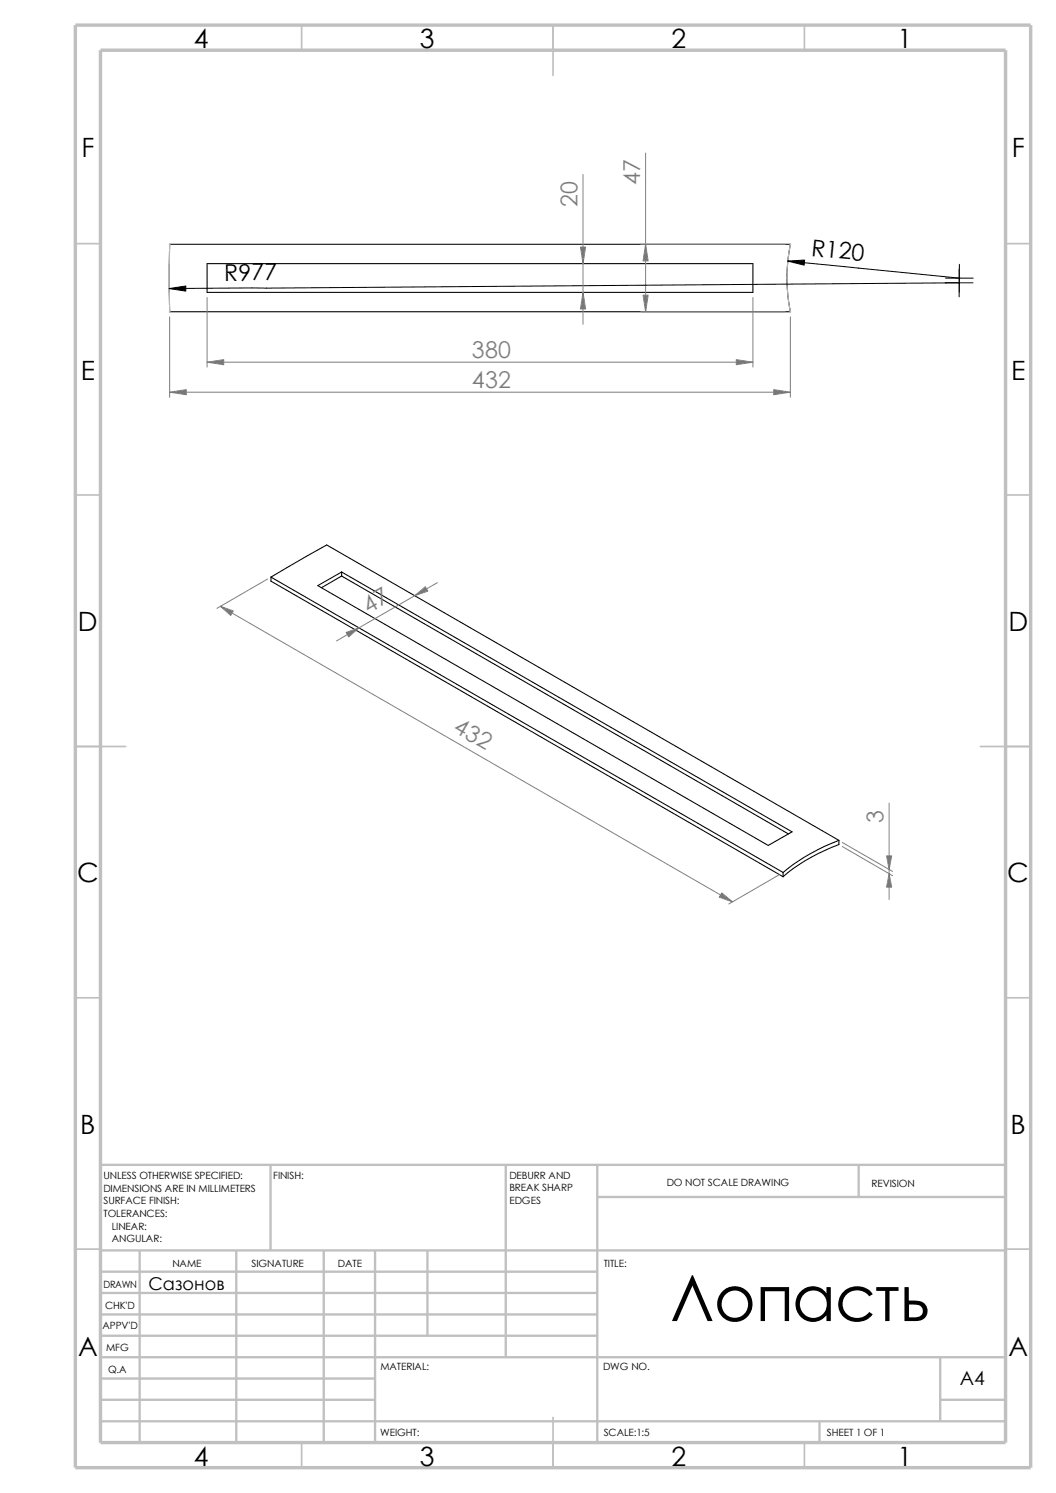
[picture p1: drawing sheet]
<svg xmlns="http://www.w3.org/2000/svg" width="210mm" height="297mm" viewBox="0 0 210 297" stroke-linecap="round" stroke-linejoin="round" font-family="sans-serif">
<g fill="none" stroke="#c0c0c0" stroke-width=".34">
<path d="M60 5v5M110 5v10M160 5v5M15 48.5h5M200 48.5h5M15 98.5h5M200 98.5h5M15 148.5h10M195 148.5h10M15 198.5h5M200 198.5h5M15 248.5h5"/>
<path d="M200 248.5h5M60 287v5M110 282v10M160 287v5"/>
</g>
<g fill="none" stroke="#c0c0c0" stroke-width=".47">
<path d="M53.8 231.7v17.1M100.6 231.7v38.3M118.8 238.1h81.2M118.8 231.7v55.3M170.8 231.7v6.4M200 231.7h-180v55.3M20 253h98.8M20 257.2h98.8M20 248.8h180M27.8 248.8v38.2M47 248.8v38.2M64.4 248.8v38.2"/>
<path d="M74.6 248.8v38.2M85 248.8v16.9M20 265.7h98.8M20 278.5h54.6M20 274.2h54.6M20 261.5h98.8M20 270h180M187 278.5h13M187 270v12.7M20 282.7h180M163 282.7v4.3"/>
</g>
<path d="M15 5h190v287h-190zM20 10h180v277h-180z" fill="none" stroke="#c0c0c0" stroke-width=".68" stroke-linecap="butt"/>
<path d="M33.7 48.6h123.5a33.2 33.2 0 0 0 0 13.4h-123.5zM41.2 52.5h108.5v5.7h-108.5zM53.9 114.8l11.1-6.4 101.8 58.8M53.9 114.8l101.8 58.8M53.9 114.8v.8l101.8 58.8M63.2 116.5l4.7-2.7 89.6 51.7-4.7 2.7zM67.9 113.8v.8M67.9 114.6l88.9 51.3M67.9 114.6l-4 2.3M155.7 173.6v.8M166.8 167.2v.8a36.5 36.5 0 0 0-11.1 6.4M166.8 167.2a39 39 0 0 0-11.1 6.4" fill="none" stroke="#000" stroke-width=".21"/>
<path d="M33.7 48.6v13.4M157.2 48.6a33.6 33.6 0 0 0 0 13.4M190.7 55.3h.3M190.8 55.2v.3" fill="none" stroke="#c0c0c0" stroke-width=".2"/>
<g fill="#c0c0c0" stroke="#c0c0c0" stroke-width=".2">
<circle cx="157.2" cy="48.6" r=".08"/>
<circle cx="157.2" cy="62" r=".08"/>
<circle cx="33.7" cy="62" r=".08"/>
<circle cx="33.7" cy="48.6" r=".08"/>
</g>
<g fill="none" stroke="#808080" stroke-width=".2">
<path d="M116 34.7v29.8M128.4 30.4v31.6M41.2 59.2v13.8M127.4 48.6h28.8M149.7 59.2v13.8M33.7 63v16M33.7 78h123.5M41.2 72.1h108.5M127.4 62h28.8M157.2 63v16M53.2 115.2l-10.1 5.8M87 115.9l-20.1 11.6"/>
<path d="M43.8 120.6l101.9 58.8M176.8 159.8v19.1M155 174l-10.1 5.8M167.5 168.4l10 5.8M167.5 167.6l10 5.8"/>
</g>
<path d="M156.7 51.9l34.1 3.4M188 56.3h5.5M188 55.3h5.5M190.8 56.3l-157.1 1.1M190.8 52.6v6.5" fill="none" stroke="#000" stroke-width=".2"/>
<g fill="#808080" stroke="#808080" stroke-width=".2">
<path d="M127.9 58.7h1l-.5 3.3z"/>
<path d="M128.4 48.6l.5 3.3h-1z"/>
<path d="M33.7 78l3.3-.5v1z"/>
<path d="M153.9 77.5l3.3 .5-3.3 .5z"/>
<path d="M115.4 49.1h1.1l-.5 3.4z"/>
<path d="M116 58.2l.5 3.3h-1.1z"/>
<path d="M146.4 71.5l3.3 .6-3.3 .5z"/>
<path d="M41.2 72.1l3.3-.6v1.1z"/>
<path d="M43.8 120.6l2.6 .9-.5 .9z"/>
<path d="M143.6 177.6l2.1 1.8-2.7-.9z"/>
<path d="M176.3 170.3h1l-.5 2.7z"/>
<path d="M176.8 173.8l.5 2.7h-1z"/>
<path d="M82.5 118.5l2.1-1.8 .5 .9z"/>
<path d="M68.8 125.8l2.6-.9-2.1 1.8z"/>
</g>
<path d="M33.7 57.4l3.3-.5v1zM156.7 51.9l3.3-.2-.1 1z" fill="#000" stroke="#000" stroke-width=".2"/>
<text font-size="12.7" x="133.2" y="262.8">Лопасть</text>
<g font-size="5.3">
<text x="38.5" y="9.6">4</text>
<text x="83.5" y="9.6">3</text>
<text x="133.5" y="9.6">2</text>
<text x="178.5" y="9.6">1</text>
<text x="16.2" y="31.3">F</text>
<text x="201.2" y="31.3">F</text>
<text x="16" y="75.6">E</text>
<text x="201.1" y="75.6">E</text>
<text x="15.5" y="125.6">D</text>
<text x="200.6" y="125.6">D</text>
<text x="15.3" y="175.6">C</text>
<text x="200.3" y="175.6">C</text>
<text x="16" y="225.6">B</text>
<text x="201" y="225.6">B</text>
<text x="15.5" y="269.8">A</text>
<text x="200.5" y="269.8">A</text>
<text x="38.5" y="291.6">4</text>
<text x="83.5" y="291.6">3</text>
<text x="133.5" y="291.6">2</text>
<text x="178.5" y="291.6">1</text>
</g>
<g font-size="4.6" fill="#808080">
<text x="114.9" y="41.2" transform="rotate(-90 114.9 41.2)">20</text>
<text x="127.3" y="36.9" transform="rotate(-90 127.3 36.9)">47</text>
<text x="93.9" y="71.1">380</text>
<text x="93.9" y="77.1">432</text>
<text x="73.3" y="122.1" transform="rotate(-30 73.3 122.1)">47</text>
<text x="89.9" y="145.5" transform="rotate(30 89.9 145.5)">432</text>
<text x="175.7" y="163.6" transform="rotate(-90 175.7 163.6)">3</text>
</g>
<g font-size="4.6">
<text x="161.3" y="50.8" transform="rotate(6 161.3 50.8)">R120</text>
<text x="44.6" y="55.8">R977</text>
</g>
<text font-size="3.9" x="190.9" y="275.5">A4</text>
<text font-size="3.5" x="29.5" y="256.5">Сазонов</text>
<g font-size="2">
<text x="20.6" y="234.6">UNLESS OTHERWISE SPECIFIED:</text>
<text x="20.6" y="237.1">DIMENSIONS ARE IN MILLIMETERS</text>
<text x="20.6" y="239.6">SURFACE FINISH:</text>
<text x="54.4" y="234.6">FINISH:</text>
<text x="101.3" y="239.5">EDGES</text>
<text x="101.3" y="234.5">DEBURR AND</text>
<text x="101.3" y="237">BREAK SHARP</text>
<text x="132.6" y="236">DO NOT SCALE DRAWING</text>
<text x="173.3" y="236.2">REVISION</text>
<text x="20.6" y="242.1">TOLERANCES:</text>
<text x="22.2" y="244.6">LINEAR:</text>
<text x="22.2" y="247.1">ANGULAR:</text>
<text x="50" y="252">SIGNATURE</text>
<text x="67.2" y="252">DATE</text>
<text x="120.1" y="252">TITLE:</text>
<text x="20.6" y="256.2">DRAWN</text>
<text x="34.3" y="252.1">NAME</text>
<text x="20.9" y="260.4">CHK'D</text>
<text x="20.4" y="264.5">APPV'D</text>
<text x="21.1" y="268.8">MFG</text>
<text x="21.5" y="273.1">Q.A</text>
<text x="75.6" y="272.5">MATERIAL:</text>
<text x="119.9" y="272.5">DWG NO.</text>
<text x="75.6" y="285.6">WEIGHT:</text>
<text x="120.1" y="285.6">SCALE:1:5</text>
<text x="164.5" y="285.6">SHEET 1 OF 1</text>
</g>
</svg>
